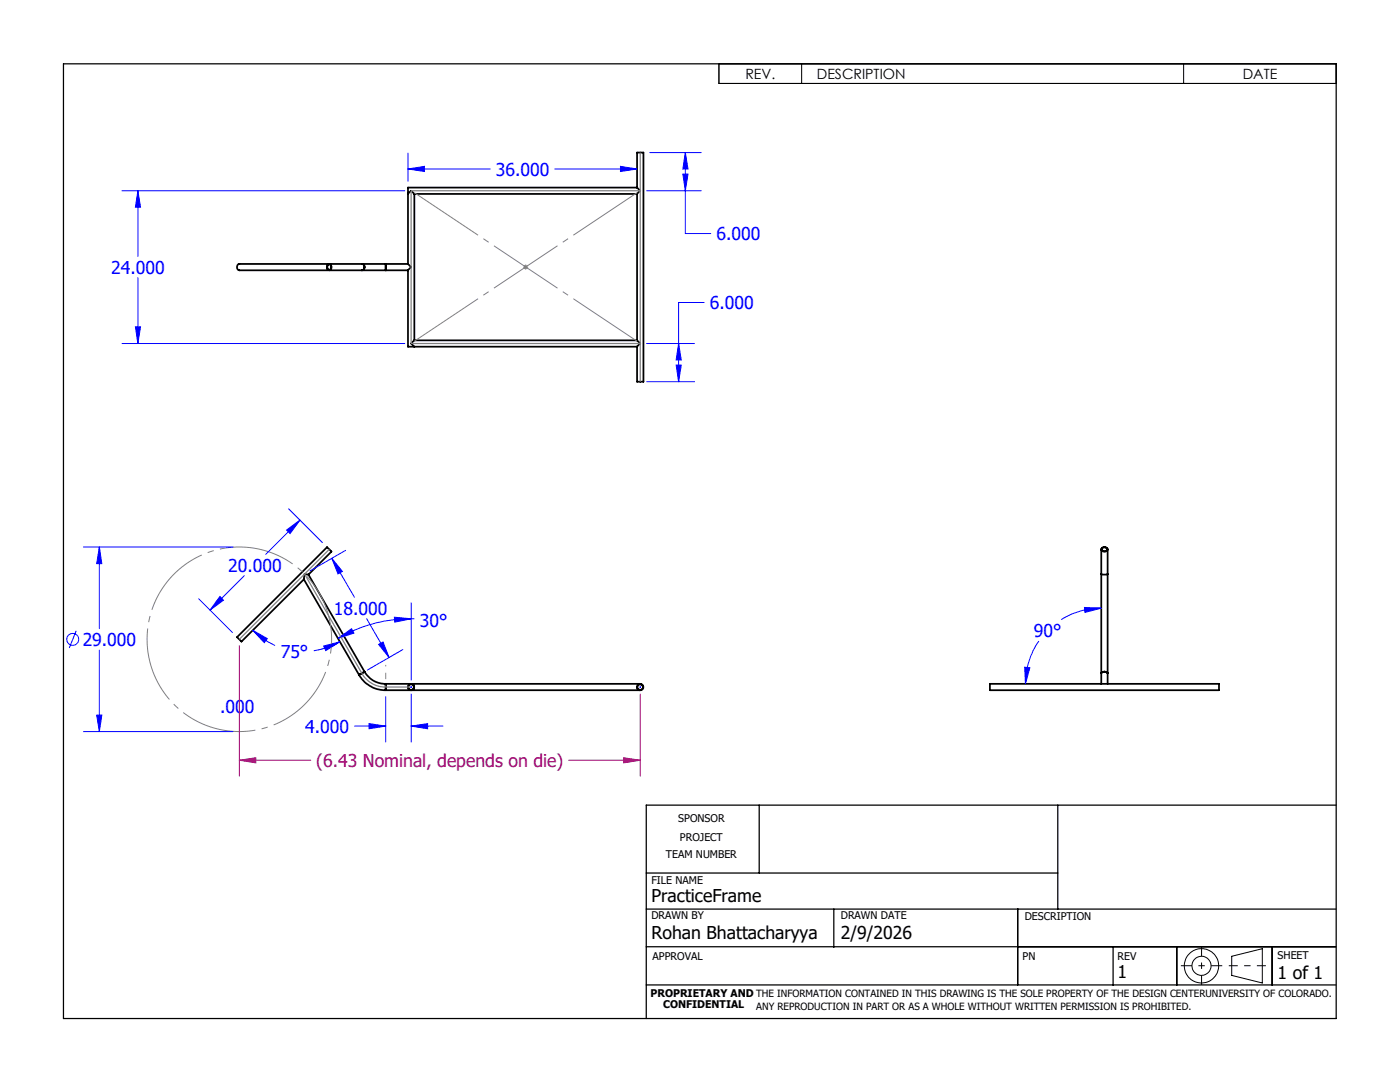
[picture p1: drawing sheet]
<svg xmlns="http://www.w3.org/2000/svg" width="279mm" height="216mm" viewBox="0 0 279 216" stroke-linecap="round" stroke-linejoin="round" font-family="sans-serif">
<g fill="none" stroke="#000" stroke-width=".35">
<path d="M81.4 38.7l.2-.2a.38 .38 0 0 1 .4-.4 .38 .38 0 0 1 .4 .3l.3 .3M81.4 38.7v14M82.7 38.7h44.4M82.7 38.7v29.2M127.1 37.4v-7h1.3v45.8h-1.3v-7M127.1 37.4l.7 .7-.7 .6M127.1 37.4h-45.7v1.3M127.1 38.7v29.2M65.4 52.9a.51 .51 0 0 1 .7 .2 .51 .51 0 0 1-.2 .7 .53 .53 0 0 1-.6-.3 .53 .53 0 0 1 .1-.6zM65.5 52.7a.57 .57 0 0 1 .6 .6 .57 .57 0 0 1-.6 .6l-.2-.4zM72.2 53.9h4.8M72.2 52.7h4.8"/>
<path d="M72.2 52.7h-24.4a.67 .67 0 0 0-.5 .6 .67 .67 0 0 0 .5 .6h24.4M72.2 52.7a.65 .65 0 0 1 .5 .6 .65 .65 0 0 1-.5 .6M72.2 52.7a.64 .64 0 0 1 .5 .6 .64 .64 0 0 1-.5 .6M77 52.7v1.2M77 52.7h4.4M77 53.9h4.4M81.4 52.7l.7 .6-.7 .6M81.4 53.9v15.3h1.3M82.7 67.9l-.3 .2a.38 .38 0 0 0-.3 .4 .38 .38 0 0 0 .3 .4l.3 .3M82.7 67.9h44.4M82.7 69.2h44.4M127.1 67.9l.7 .6-.7 .7"/>
<path d="M60.6 115.6l11 19.1M61.6 114.7l4.5-4.6-.8-.9-18 17.9 .9 .9 12.4-12.4M61.6 114.7l-.3-.1a.39 .39 0 0 0-.5 0 .39 .39 0 0 0-.1 .5l-.1 .5M61.6 114.7l11.1 19.3M219.8 114.5l.2 .2 1.1-.2M219.8 109.6v24.7M219.9 109.4a.61 .61 0 0 1 .7-.2 .61 .61 0 0 1 .4 .6 .61 .61 0 0 1-.7 .3 .61 .61 0 0 1-.4-.7zM220 109.4a.51 .51 0 0 1 .6-.2 .51 .51 0 0 1 .2 .7 .51 .51 0 0 1-.6 .1 .51 .51 0 0 1-.2-.6zM221.1 109.6v24.7M71.6 134.7a6 6 0 0 0 5.4 3M72.7 134a4.8 4.8 0 0 0 4.3 2.5M72.7 134l-1.1 .7"/>
<path d="M77 136.5v1.2M77 136.5h50.8M77 137.7h50.8M197.6 136.5h45.7v1.2h-45.7zM219.8 134.3v2.2M219.8 134.3a.79 .79 0 0 1 1.3 0M221.1 134.3v2.2"/>
<circle cx="82" cy="137.1" r=".62"/>
<circle cx="82" cy="137.1" r=".56"/>
<circle cx="127.8" cy="137.1" r=".56"/>
<circle cx="127.8" cy="137.1" r=".64"/>
</g>
<g fill="none" stroke="#00f" stroke-width=".2">
<path d="M24.3 38.1h56.5M27.5 38.1l.5 3.2h-1zM27.5 38.1v13.1M81.4 33.7l3.3-.5v1zM81.4 30.6v5.6M81.4 33.7h16.4M110.7 33.7h16.4M123.8 33.2l3.3 .5-3.3 .5zM129 38.1h10.9M129.7 30.4h10.2M136.3 34.7h1l-.5 3.4zM136.8 30.4l.5 3.3h-1z"/>
<path d="M136.8 30.4v16.2h5.1M27.5 55.4v13.1M24.3 68.5h56.5M27 65.2h1l-.5 3.3zM129 68.5h9.6M129 76.2h9.6M134.9 72.8h1.1l-.6 3.4zM135.4 68.5l.6 3.3h-1.1zM140.5 60.4h-5.1v15.8M16.7 109.1h29.8M19.8 109.1l.5 3.4h-1zM19.8 109.1v16.3"/>
<path d="M39.7 119.5l6.7 6.7M43.9 119l.7 .8-2.7 1.9zM48.8 114.9l-6.9 6.8M57.2 105.8l2.7-2-2 2.7zM57.6 101.5l6.7 6.8M59.9 103.8l-6.9 6.8M66.2 111.4l2.1 2.6-.8 .5zM66.2 111.4l4.5 7.8M69 109.8l-7.1 4.1M15.2 125.9l-1.4 3.4M19.8 129.7v16.3M50.4 125.8l2.9 1.6-.6 .8z"/>
<path d="M50.4 125.8a14.4 14.4 0 0 0 4.5 3M64.6 128.9l3.2-.8-2.8 1.7zM67.5 127.4l2.7-2 .4 .9zM67.8 128.1a16 16 0 0 1-5.2 1.8M73.2 123.4l4.4 7.8M75.6 128.6l.8-.5 1.2 3.1zM77 139v9.1M78.7 123.2l3.4 .3-3.3 .6zM80.4 129.6l-7.1 4.1M81.9 137.1h.3M82.1 123.5a28.8 28.8 0 0 0-14.6 3.9M82.1 123.5h.6"/>
<path d="M82.1 120.3v15.4M82.1 137v.2M82.1 138.5v9.6M127.6 137.1h.3M127.8 137v.2M204.5 133.1l1 .1-.9 3.3zM207.3 127.9a15.3 15.3 0 0 0-2.7 8.6M216.4 121.2l3.4 .2-3.3 .8zM219.8 121.4a14.6 14.6 0 0 0-8 2.2M16.7 146h29.8M19.3 142.7h1l-.5 3.3zM70.8 144.9h6.2"/>
<path d="M73.7 144.4l3.3 .5-3.3 .5zM82.1 144.9l3.2-.5v1zM82.1 144.9h6.3"/>
<circle cx="14.5" cy="127.6" r="1.19"/>
</g>
<path d="M47.8 128.8v26.1M127.8 138.5v16.4M47.8 151.7l3.2-.5v1zM47.8 151.7h14.2M113.5 151.7h14.3M124.5 151.2l3.3 .5-3.3 .5z" fill="none" stroke="#a0006e" stroke-width=".2"/>
<g fill="none" stroke="#000" stroke-width=".2">
<path d="M143.5 12.7h123.2v4h-123.2zM160 12.7v4M236.2 12.7v4M245.8 190.8l6.1-1.5v6.8l-6.1-1.5z"/>
<circle cx="239.8" cy="192.7" r="3.4"/>
<circle cx="239.8" cy="192.7" r="1.9"/>
</g>
<path d="M104.4 53.3h1M104.6 52.9l.7 .8M104.9 52.8v1M105.3 52.9l-.7 .8" fill="none" stroke="#808080" stroke-width=".2"/>
<path d="M127.8 30.4v45.8M127.8 38.1h-45.7v30.4h45.7M60.8 114.5l11.4 19.8a5.4 5.4 0 0 0 4.8 2.8h5.1M65.7 109.6l-17.9 18" fill="none" stroke="#808080" stroke-width=".25"/>
<path d="M65.4 122.2a18.4 18.4 0 0 0-30.8-7.5 18.4 18.4 0 0 0 8.2 30.6 18.4 18.4 0 0 0 22.9-21.9l-.3-1.2" fill="none" stroke="#808080" stroke-width=".2" stroke-dasharray="15.2 1.3 1.3 1.3" stroke-dashoffset="6.9" stroke-linecap="butt"/>
<path d="M235.7 192.7h8.2" fill="none" stroke="#000" stroke-width=".2" stroke-dasharray="15.2 1.3 1.3 1.3" stroke-dashoffset="13" stroke-linecap="butt"/>
<path d="M239.8 188.9v7.6" fill="none" stroke="#000" stroke-width=".2" stroke-dasharray="15.2 1.3 1.3 1.3" stroke-dashoffset="13.3" stroke-linecap="butt"/>
<path d="M245.2 192.7h7.4" fill="none" stroke="#000" stroke-width=".2" stroke-dasharray="15.2 1.3 1.3 1.3" stroke-dashoffset="13.4" stroke-linecap="butt"/>
<path d="M82.1 38l45.7 30.5M82.1 68.5l45.7-30.5" fill="none" stroke="#808080" stroke-width=".2" stroke-dasharray="15.2 1.3 1.3 1.3" stroke-dashoffset="-.8" stroke-linecap="butt"/>
<path d="M77 137.1v-4.4" fill="none" stroke="#808080" stroke-width=".2" stroke-dasharray="15.2 1.3 1.3 1.3" stroke-dashoffset="14.9" stroke-linecap="butt"/>
<g fill="none" stroke="#000" stroke-width=".25">
<path d="M12.7 12.7h254v190.5h-254zM129 174.2h82.1M151.5 160.7v13.5M211.1 160.7v20.7M266.7 160.7h-137.7v42.5M129 188.9h137.6M129 196.5h137.6M129 181.4h137.6M166.4 181.4v7.6M203.1 181.3v15.2M222.1 188.9v7.6M234.8 188.9v7.6"/>
<path d="M253.9 188.9v7.6"/>
</g>
<path d="M124.5 151.2l3.3 .5-3.3 .5zM47.8 151.7l3.2-.5v1z" fill="#a0006e"/>
<g fill="#00f">
<path d="M19.8 109.1l.5 3.4h-1zM19.3 142.7h1l-.5 3.3zM57.2 105.8l2.7-2-2 2.7zM43.9 119l.7 .8-2.7 1.9zM50.4 125.8l2.9 1.6-.6 .8zM64.6 128.9l3.2-.8-2.8 1.7zM66.2 111.4l2.1 2.6-.8 .5zM75.6 128.6l.8-.5 1.2 3.1zM78.7 123.2l3.4 .3-3.3 .6zM67.5 127.4l2.7-2 .4 .9zM73.7 144.4l3.3 .5-3.3 .5zM82.1 144.9l3.2-.5v1zM123.8 33.2l3.3 .5-3.3 .5zM81.4 33.7l3.3-.5v1zM136.3 34.7h1l-.5 3.4zM136.8 30.4l.5 3.3h-1zM135.4 68.5l.6 3.3h-1.1zM134.9 72.8h1.1l-.6 3.4zM27.5 38.1l.5 3.2h-1zM27 65.2h1l-.5 3.3z"/>
<path d="M216.4 121.2l3.4 .2-3.3 .8zM204.5 133.1l1 .1-.9 3.3z"/>
</g>
<g font-size="3.5" fill="#00f">
<text x="98.9" y="35.1">36.000</text>
<text x="143" y="48">6.000</text>
<text x="22.2" y="54.6">24.000</text>
<text x="141.6" y="61.7">6.000</text>
<text x="45.6" y="114.1">20.000</text>
<text x="66.6" y="122.7">18.000</text>
<text x="83.8" y="125.2">30°</text>
<text x="16.5" y="128.9">29.000</text>
<text x="56" y="131.2">75°</text>
<text x="206.3" y="127.1">90°</text>
<text x="44" y="142.3">.000</text>
<text x="60.9" y="146.3">4.000</text>
</g>
<text font-size="3.5" fill="#a0006e" x="63.1" y="153.1">(6.43 Nominal, depends on die)</text>
<g font-size="3.5">
<text x="130" y="179.9">PracticeFrame</text>
<text x="130" y="187.3">Rohan Bhattacharyya</text>
<text x="167.8" y="187.4">2/9/2026</text>
<text x="223" y="195.1">1</text>
<text x="255" y="195.4">1 of 1</text>
</g>
<g font-size="2.8">
<text x="148.8" y="15.7">REV.</text>
<text x="163" y="15.7">DESCRIPTION</text>
<text x="248" y="15.7">DATE</text>
</g>
<g font-size="2.1">
<text x="135.4" y="163.9">SPONSOR</text>
<text x="135.7" y="167.8">PROJECT</text>
<text x="132.9" y="171.2">TEAM NUMBER</text>
<text x="130" y="176.4">FILE NAME</text>
<text x="130" y="183.3">DRAWN BY</text>
<text x="167.8" y="183.4">DRAWN DATE</text>
<text x="204.5" y="183.6">DESCRIPTION</text>
<text x="130.2" y="191.6">APPROVAL</text>
<text x="204.1" y="191.5">PN</text>
<text x="223" y="191.5">REV</text>
<text x="255" y="191.5">SHEET</text>
<text x="129.8" y="198.9">PROPRIETARY AND THE INFORMATION CONTAINED IN THIS DRAWING IS THE SOLE PROPERTY OF THE DESIGN CENTERUNIVERSITY OF COLORADO.</text>
<text x="132.3" y="201.1">CONFIDENTIAL</text>
</g>
<text font-size="2" x="150.9" y="201.5">ANY REPRODUCTION IN PART OR AS A WHOLE WITHOUT WRITTEN PERMISSION IS PROHIBITED.</text>
</svg>
